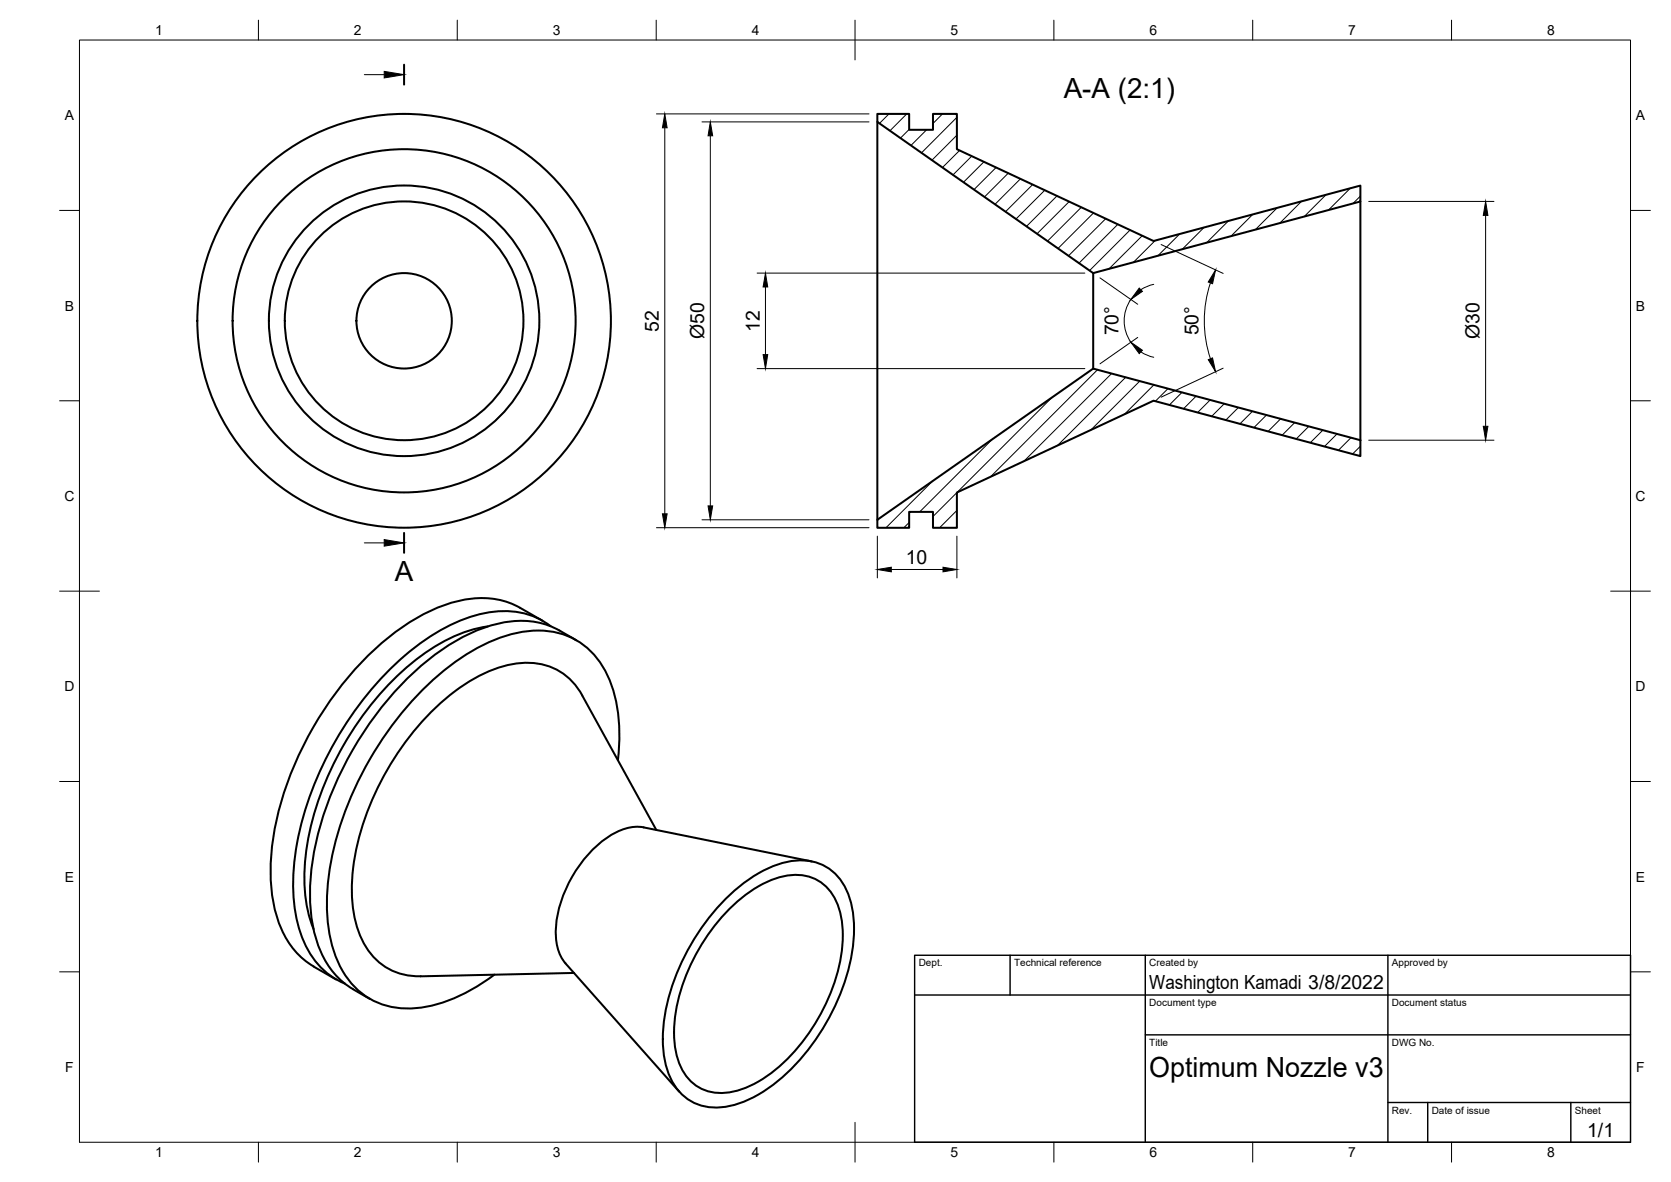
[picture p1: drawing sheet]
<svg xmlns="http://www.w3.org/2000/svg" width="420mm" height="297mm" viewBox="0 0 420 297" stroke-linecap="round" stroke-linejoin="round" font-family="sans-serif">
<!-- layer: Visible -->
<g fill="none" stroke="#000" stroke-width=".51">
<path d="M220.6 28.6h8v4h6v-4h6v8.9l49.4 23.1 52.1-14v4l-67.2 18-54.3-38zM220.6 30.6v100M342.1 50.6v60M274.9 68.6v24M220.6 130.6l54.3-38 67.2 18v4l-52.1-13.9-49.4 23.1v8.8h-6v-4h-6v4h-8zM122.7 157.4a41.2 41.2 0 0 0-21 10.8 78.3 78.3 0 0 0-24.8 46.1 38 38 0 0 0 2 19.2M136.4 156l-5.6-3.3a21.4 21.4 0 0 0-16.7-1.4 53.2 53.2 0 0 0-23.2 15.1 84.4 84.4 0 0 0-22.6 47.1 38.5 38.5 0 0 0 3.4 21.9 19.2 19.2 0 0 0 7.2 7.5M138.5 157.4a19.9 19.9 0 0 0-16.7-3.3 49 49 0 0 0-23.4 13.7 85.3 85.3 0 0 0-24.1 46.6 40.6 40.6 0 0 0 2.7 23.5 18.8 18.8 0 0 0 9.7 9.3M144.9 160.9a24.7 24.7 0 0 0-12.1-4.8 32.1 32.1 0 0 0-18.2 4.9 75.8 75.8 0 0 0-27.7 30.6 70.8 70.8 0 0 0-8.9 35.8 28.7 28.7 0 0 0 6 17.2l3 2.8 1.8 1.2M155.4 191a38.8 38.8 0 0 0-3-21.9 18.8 18.8 0 0 0-20.8-10.4 46.3 46.3 0 0 0-23.4 12.8 84.7 84.7 0 0 0-25.7 49.9 39.2 39.2 0 0 0 2.8 20.9 18.7 18.7 0 0 0 20.5 10.9 40.1 40.1 0 0 0 18.5-8.3M165 208.6l-18.6-33.8a15.5 15.5 0 0 0-16.7-8 37.4 37.4 0 0 0-18.7 9.7 70.4 70.4 0 0 0-22.2 41.6 30.7 30.7 0 0 0 3.2 19.9 15.1 15.1 0 0 0 13.8 7.3l38.5-.8M204.1 216.5l-42.2-8.6a13.1 13.1 0 0 0-10 3.1 31.5 31.5 0 0 0-12.2 24 11.2 11.2 0 0 0 2.5 7.1l28.6 32.2"/>
<path d="M182.1 226.2a33.5 33.5 0 0 1 16.2-9.7 12.6 12.6 0 0 1 15.2 8.8 34.6 34.6 0 0 1-1 21.1 54.6 54.6 0 0 1-20 27.6 21.5 21.5 0 0 1-14.5 4.2 12.4 12.4 0 0 1-10.1-9 34.6 34.6 0 0 1 1-21.1 57.6 57.6 0 0 1 13.2-21.9zM182.8 229a29.5 29.5 0 0 1 14.9-8.9 11 11 0 0 1 13 7.5 30.6 30.6 0 0 1-.9 19.5 47.9 47.9 0 0 1-17.4 23.7 18.5 18.5 0 0 1-13.4 3.7 11.3 11.3 0 0 1-8.8-9.2 34.7 34.7 0 0 1 3-21.9 50.7 50.7 0 0 1 9.6-14.4zM78.8 242.9l5.7 3.3M88.8 248.6l4.2 2.4"/>
<circle cx="101.6" cy="80.6" r="12"/>
<circle cx="101.6" cy="80.6" r="30"/>
<circle cx="101.6" cy="80.6" r="34"/>
<circle cx="101.6" cy="80.6" r="43.1"/>
<circle cx="101.6" cy="80.6" r="52"/>
</g>
<!-- layer: Border -->
<g fill="none" stroke="#000" stroke-width=".25">
<path d="M20 10.1h390v276.9h-390zM65 5.1v5M115 5.1v5M165 5.1v5M215 5.1v10M265 5.1v5M315 5.1v5M365 5.1v5M15 52.9h5M410 52.9h5M15 100.7h5M410 100.7h5"/>
<path d="M15 148.6h10M405 148.6h10M15 196.4h5M410 196.4h5M15 244.2h5M410 244.2h5M65 287v5M115 287v5M165 287v5M215 282.1v9.9M265 287v5M315 287v5"/>
<path d="M365 287v5"/>
</g>
<!-- layer: TitleBlock -->
<path d="M230 240.1h180v46.9h-180zM230 250h180M254 240.1v9.9M288 240.1v46.9M349 240.1v46.9M288 260.1h122M349 277.1h61M359 277.1v9.9M395 277.1v9.9" fill="none" stroke="#000" stroke-width=".36"/>
<!-- layer: Hatching -->
<g fill="none" stroke="#000" stroke-width=".25">
<path d="M223.5 28.6l-2.4 2.4M228 28.6l-4.2 4.3M228.6 32.5l-2.2 2.2M233 32.6l-3.9 3.9M237 28.6l-2.4 2.4M240.6 29.5l-8.9 8.9M240.6 34l-6.3 6.2M241.3 37.8l-4.3 4.3M244.3 39.3l-4.7 4.6M247.4 40.7l-5.1 5.1M250.5 42.1l-5.6 5.6M253.5 43.5l-6 6"/>
<path d="M256.6 44.9l-6.4 6.4M259.7 46.4l-6.9 6.8M262.7 47.8l-7.2 7.2M265.8 49.2l-7.7 7.7M268.8 50.7l-8 8M271.9 52.1l-8.5 8.5M275 53.5l-9 8.9M278 55l-9.3 9.3M281.1 56.4l-9.8 9.7M284.1 57.8l-10.1 10.2M287.2 59.2l-8.3 8.3M296.6 58.8l-5.5 5.5"/>
<path d="M302.7 57.2l-5.4 5.4M308.9 55.5l-5.5 5.5M315 53.9l-5.5 5.4M321.1 52.2l-5.4 5.5M327.3 50.6l-5.5 5.5M333.4 48.9l-5.4 5.5M339.5 47.3l-5.4 5.5M342.1 49.3l-1.9 1.8M290.5 60.4l-5.5 5.5M264.5 99.9l-23.8 23.8M276 92.9l-26.9 26.9M279.5 93.9l-22 22"/>
<path d="M283 94.8l-17.1 17.1M286.6 95.8l-12.3 12.2M290.1 96.7l-7.4 7.4M293.7 97.7l-3.2 3.1M297.2 98.6l-3.2 3.2M300.8 99.6l-3.2 3.1M249.5 110.4l-18.2 18.2M304.3 100.5l-3.2 3.2M307.8 101.5l-3.1 3.1M311.4 102.4l-3.2 3.2M314.9 103.4l-3.1 3.1M318.5 104.3l-3.2 3.1"/>
<path d="M322 105.2l-3.1 3.2M325.5 106.2l-3.1 3.2M329.1 107.2l-3.2 3.1M332.6 108.1l-3.1 3.2M336.2 109.1l-3.2 3.1M339.7 110l-3.2 3.1M342.1 112.1l-2 2M228.6 131.3l-1.3 1.3M234.5 120.8l-11.7 11.8M240.6 123.8l-6 6M240.6 128.3l-4.3 4.3"/>
</g>
<!-- layer: Annotations -->
<path d="M101.6 16.3v5M101.6 133.9v5" fill="none" stroke="#000" stroke-width=".51"/>
<path d="M91.6 18.8h5M91.6 136.4h5" fill="none" stroke="#000" stroke-width=".25"/>
<path d="M96.6 17.9l5 .9-5 .8zM96.6 135.6l5 .8-5 .9z" fill="#000" stroke="#000" stroke-width=".25"/>
<!-- layer: Dimensions -->
<g fill="none" stroke="#000" stroke-width=".25">
<path d="M165.1 28.6h53.4M167.2 32.1v97M176.5 30.6h42M178.6 34.1v93M344.1 50.6h31.5M373.5 54.1v53M190.4 68.6h82.4M192.5 72.1v17M276.6 69.8l9.5 6.7M284.4 75.2a9.4 9.4 0 0 0 0 10.8M290.1 71.5l-1.7 .5-1.5 .8M292 61.5l15.6 7.2"/>
<path d="M304.4 71.1a30.3 30.3 0 0 0 0 19.1M190.4 92.6h82.4M286.1 84.8l-9.5 6.6M286.9 88.4l1.5 .9 1.7 .5M307.6 92.5l-15.6 7.3M344.1 110.6h31.5M165.1 132.6h53.4M176.5 130.6h42M220.6 134.7v10.5M240.6 134.7v10.5M224.1 143.1h13"/>
</g>
<g fill="#000" stroke="#000" stroke-width=".25">
<path d="M167.2 28.6l.5 3.5h-1.1zM178.6 30.6l.6 3.5h-1.2zM373.5 50.6l.6 3.5h-1.1zM192.5 68.6l.5 3.5h-1.1zM286.4 72.4l.9 .8-3 2.1zM305.6 67.8l-.7 3.5-1.1-.4zM191.9 89.1h1.1l-.5 3.5zM284.3 86l3 2-.9 .9zM303.8 90.4l1.1-.5 .7 3.5zM373 107.1h1.1l-.6 3.5zM166.6 129.1h1.1l-.5 3.5zM178 127.1h1.2l-.6 3.5z"/>
<path d="M220.6 143.1l3.5-.6v1.2zM237.1 142.5l3.5 .6-3.5 .6z"/>
</g>
<g font-size="7">
<text x="267.5" y="24.6">A-A (2:1)</text>
<text x="99.3" y="145.9">A</text>
<text x="289" y="270.6">Optimum Nozzle v3</text>
</g>
<g font-size="4.9">
<text x="165.7" y="83.3" transform="rotate(-90 165.7 83.3)">52</text>
<text x="191.1" y="83.5" transform="rotate(-90 191.1 83.5)">12</text>
<text x="177.1" y="85.2" transform="rotate(-90 177.1 85.2)">Ø50</text>
<text x="281.2" y="84.3" transform="rotate(-90 281.2 84.3)">70°</text>
<text x="301.3" y="84.3" transform="rotate(-90 301.3 84.3)">50°</text>
<text x="372" y="85.2" transform="rotate(-90 372 85.2)">Ø30</text>
<text x="227.7" y="141.7">10</text>
<text x="289" y="248.5">Washington Kamadi 3/8/2022</text>
<text x="399.1" y="285.7">1/1</text>
</g>
<g font-size="3.5">
<text x="39" y="8.8">1</text>
<text x="89" y="8.8">2</text>
<text x="139" y="8.8">3</text>
<text x="189" y="8.8">4</text>
<text x="239" y="8.8">5</text>
<text x="289" y="8.8">6</text>
<text x="339" y="8.8">7</text>
<text x="389" y="8.8">8</text>
<text x="16.3" y="30.2">A</text>
<text x="411.3" y="30.2">A</text>
<text x="16.3" y="78">B</text>
<text x="411.3" y="78">B</text>
<text x="16.2" y="125.9">C</text>
<text x="411.2" y="125.9">C</text>
<text x="16.2" y="173.7">D</text>
<text x="411.2" y="173.7">D</text>
<text x="16.3" y="221.6">E</text>
<text x="411.3" y="221.6">E</text>
<text x="16.4" y="269.4">F</text>
<text x="411.4" y="269.4">F</text>
<text x="39" y="290.8">1</text>
<text x="89" y="290.8">2</text>
<text x="139" y="290.8">3</text>
<text x="189" y="290.8">4</text>
<text x="239" y="290.8">5</text>
<text x="289" y="290.8">6</text>
<text x="339" y="290.8">7</text>
<text x="389" y="290.8">8</text>
</g>
<g font-size="2.5">
<text x="231" y="242.9">Dept.</text>
<text x="255" y="242.9">Technical reference</text>
<text x="289" y="242.9">Created by</text>
<text x="350" y="242.9">Approved by</text>
<text x="289" y="252.8">Document type</text>
<text x="350" y="252.8">Document status</text>
<text x="289" y="262.9">Title</text>
<text x="350" y="262.9">DWG No.</text>
<text x="350" y="279.9">Rev.</text>
<text x="360" y="279.9">Date of issue</text>
<text x="396" y="279.9">Sheet</text>
</g>
</svg>
